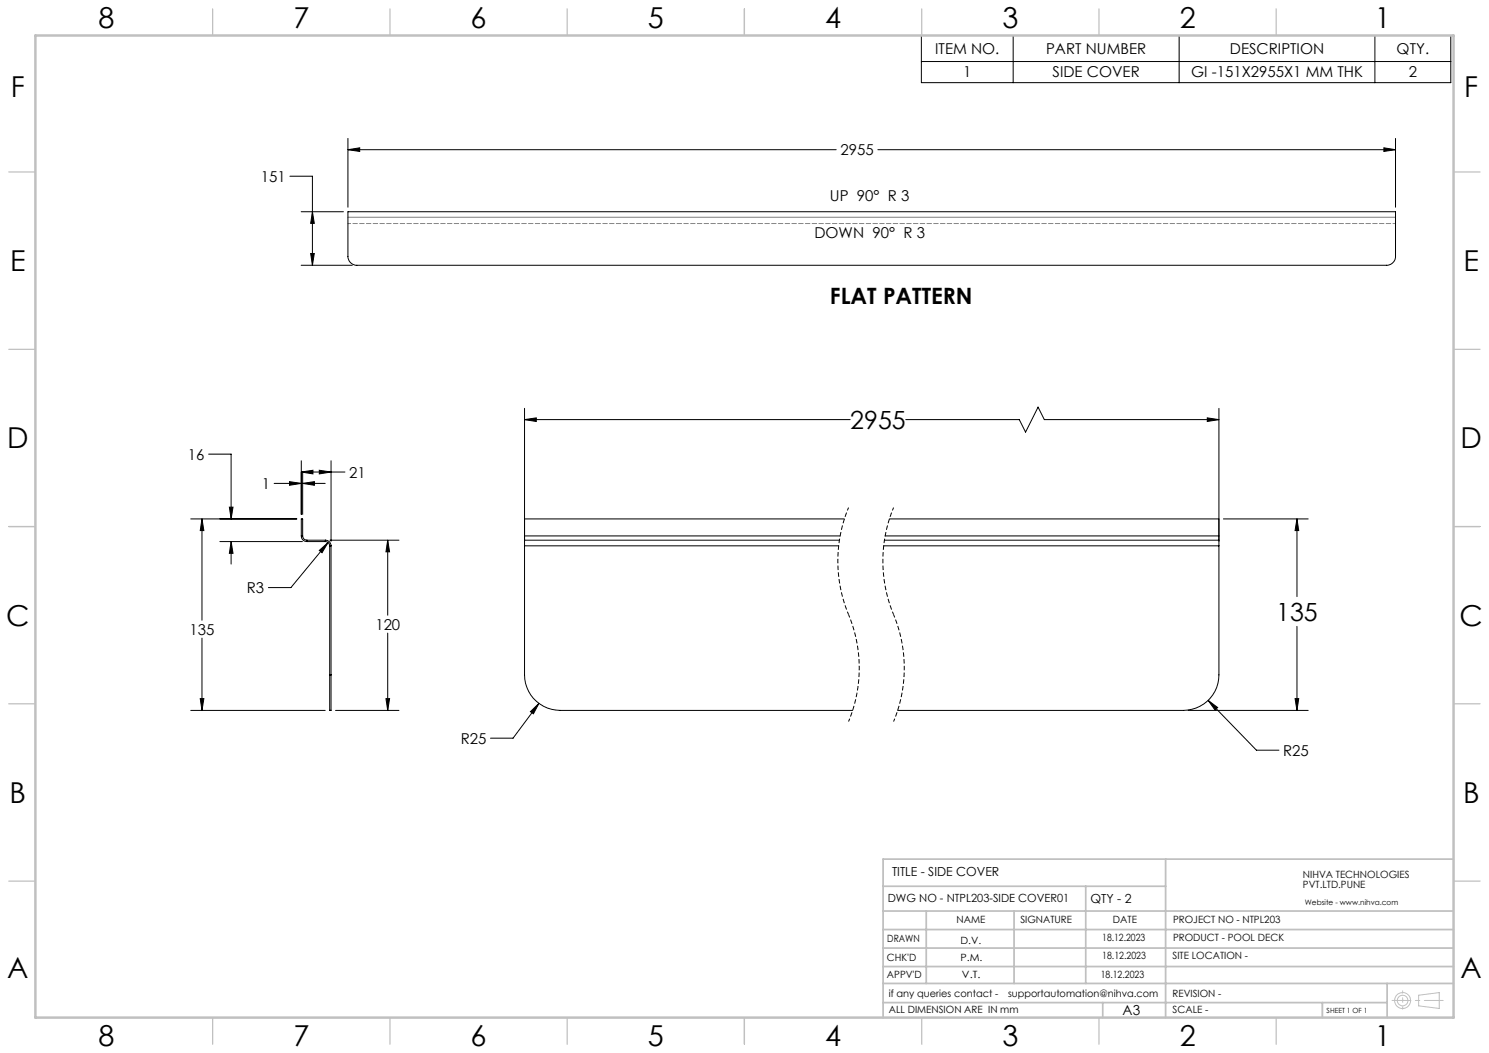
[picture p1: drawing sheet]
<svg xmlns="http://www.w3.org/2000/svg" width="420mm" height="297mm" viewBox="0 0 420 297" stroke-linecap="round" stroke-linejoin="round" font-family="sans-serif">
<path d="M239.3 143.2a39.2 39.2 0 0 0 0 30.1M252 143.2a39.2 39.2 0 0 0 0 30.1M239.3 173.3a39.2 39.2 0 0 1 0 30.2M252 173.3a39.2 39.2 0 0 1 0 30.2" fill="none" stroke="#000" stroke-width=".28" stroke-dasharray="1.3 .6" stroke-dashoffset=".4" stroke-linecap="butt"/>
<g fill="none" stroke="#c0c0c0" stroke-width=".28">
<path d="M400.2 280.7l5.8-.7v4.4l-5.8-.7z"/>
<circle cx="395.6" cy="282.2" r="2.26"/>
<circle cx="395.6" cy="282.2" r="1.49"/>
</g>
<g fill="none" stroke="#000" stroke-width=".28">
<path d="M259.9 10h149.3v13.3h-149.3zM259.9 17.4h149.3M285.8 10v13.3M332.6 10v13.3M387.8 10v13.3M98.1 39v19.5M393.6 39v19.5M81.8 49.7h6.3v25.1M84.9 59.7h12M88.1 59.7l.6 3.3h-1.1zM98.1 42.2l3.4-.5v1zM98.1 42.2h137.8"/>
<path d="M98.1 59.7h295.5v12.6a2.52 2.52 0 0 1-2.5 2.5h-290.5a2.52 2.52 0 0 1-2.5-2.5zM247.6 42.2h146M390.3 41.7l3.3 .5-3.3 .5zM84.9 74.8h14.5M87.6 71.5h1.1l-.6 3.3zM148 118.4l3.3-.5v1zM148 115.2v37.5M148 118.4h91.8M255.5 118.4h32l1.8 3.5 3.5-7.1 1.8 3.6h49.2M340.5 117.9l3.3 .5-3.3 .5zM343.8 115.2v37.5M58.8 128.1h6.4v18.3"/>
<path d="M77.3 136.3h7.7M81.7 135.9l3.3 .4-3.3 .6zM85 133.1l3.3-.5v1.1zM85 130v15.1M85 133.1h12.3M85.4 136.3l3.3-.4v1zM85.4 133.2v11.9M85.4 136.3h6.3M90.1 132.6l3.3 .5-3.3 .6zM93.4 130v22.7M53.8 146.4h29.9M57 146.4l.5 3.2h-1z"/>
<path d="M57 146.4v28.5M62 152.7h23.3M64.7 143h1l-.5 3.4zM65.2 152.7l.5 3.4h-1zM65.2 152.7v6.4M85 151.2a1.57 1.57 0 0 0 1.6 1.5M85 151.2v-4.8h.4v4.8M85 151.2h.4M85.4 151.2a1.2 1.2 0 0 0 1.2 1.2M86.6 152.7h5.2M86.6 152.4h5.2M86.6 152.4v.3"/>
<path d="M90.1 155.3l2.4-2.3-1.7 2.9zM91.8 152.7a1.2 1.2 0 0 1 1.2 1.2M91.8 152.4a1.57 1.57 0 0 1 1.6 1.5M91.8 152.4v.3M92.5 153l-10.4 12.7h-6.4M93 153.9h.4M93 153.9v36.5M93.1 152.4h19.4M93.4 153.9v36.5M109.4 152.4l.5 3.2h-1zM109.4 152.4v21.1M148 152.4v1.5"/>
<path d="M148 153.9v36.5a10 10 0 0 0 10 10h82.5M148 146.4h90.2M148 152.4h88.7M148 153.9h88.5M237 151.2h-89v1.2M249.2 153.9h94.6M249.4 152.4h94.4M249.7 151.2h94.1v1.2M250.9 146.4h92.9M343.8 152.4v1.5M343.8 153.9v36.5a10 10 0 0 1-10 10h-80.6M345.1 146.4h23.9"/>
<path d="M365.8 146.4l.5 3.2h-1zM365.8 146.4v21.9M57 180v20.4M109.4 178.6v21.8M365.8 176.7v23.7M56.5 197.1h1l-.5 3.3zM93 190.4v10h.4v-10M93 190.4h.4M108.9 197.1h1l-.5 3.3zM152 198.4l-7.3 9.8h-6.3M340.8 197.6l2.7 2-.8 .7zM340.8 197.6l13.6 14h6.4"/>
<path d="M365.3 197.1h1l-.5 3.3zM53.8 200.4h37.9M94.7 200.4h17.8M149.6 200.7l2.4-2.3-1.5 2.9zM335.1 200.4h33.9"/>
</g>
<path d="M98.1 61.3h295.5" fill="none" stroke="#808080" stroke-width=".28"/>
<path d="M98.2 63.1h295.5" fill="none" stroke="#808080" stroke-width=".28" stroke-dasharray="1.3 .6" stroke-dashoffset=".5"/>
<path d="M392.7 282.2h14.4" fill="none" stroke="#c0c0c0" stroke-width=".28" stroke-dasharray="15.2 1.3 1.3 1.3" stroke-dashoffset="9.9"/>
<path d="M395.7 279.5v5.1" fill="none" stroke="#c0c0c0" stroke-width=".28" stroke-dasharray="15.2 1.3 1.3 1.3" stroke-dashoffset="14.6"/>
<g fill="none" stroke="#c0c0c0" stroke-width=".35">
<path d="M60 2.5v7.5M110 2.5v7.5M160 2.5v7.5M210 2.5v7.5M260 2.5v7.5M310 2.5v7.5M360 2.5v7.5M2.5 48.5h7.5M410 48.5h7.5M2.5 98.5h7.5M410 98.5h7.5M2.5 148.5h7.5"/>
<path d="M410 148.5h7.5M2.5 198.5h7.5M410 198.5h7.5M2.5 248.5h7.5M410 248.5h7.5M60 287v7.5M110 287v7.5M160 287v7.5M210 287v7.5M260 287v7.5M310 287v7.5M360 287v7.5"/>
</g>
<g fill="none" stroke="#c0c0c0" stroke-width=".5">
<path d="M249.1 257h160.9M249.1 250h79.7M261.3 257v20.4M286 257v20.4M306.2 250v27.4M328.8 242.3v44.7M410 242.3h-160.9v44.7M249.1 272.6h160.9M249.1 267.4h160.9M249.1 262.2h160.9M249.1 277.4h160.9M391.3 277.4v9.6"/>
<path d="M249.1 282.8h142.2M311 282.8v4.2M373 282.8v4.2"/>
</g>
<path d="M10 10h400v277h-400z" fill="none" stroke="#c0c0c0" stroke-width=".7"/>
<g fill="#000">
<path d="M148 118.4l3.3-.5v1zM340.5 117.9l3.3 .5-3.3 .5zM365.8 146.4l.5 3.2h-1zM365.3 197.1h1l-.5 3.3z"/>
<path d="M90.1 132.6l3.3 .5-3.3 .6zM85 133.1l3.3-.5v1.1zM64.7 143h1l-.5 3.4zM65.2 152.7l.5 3.4h-1zM109.4 152.4l.5 3.2h-1zM108.9 197.1h1l-.5 3.3zM57 146.4l.5 3.2h-1zM56.5 197.1h1l-.5 3.3zM90.1 155.3l.7 .6 1.7-2.9zM81.7 135.9l3.3 .4-3.3 .6zM85.4 136.3l3.3-.4v1zM149.6 200.7l.9 .6 1.5-2.9zM340.8 197.6l1.9 2.7 .8-.7zM98.1 42.2l3.4-.5v1zM390.3 41.7l3.3 .5-3.3 .5zM88.1 59.7l.6 3.3h-1.1zM87.6 71.5h1.1l-.6 3.3z"/>
</g>
<g font-size="8.1">
<text x="27.8" y="8">8</text>
<text x="82.8" y="8">7</text>
<text x="132.8" y="8">6</text>
<text x="182.8" y="8">5</text>
<text x="232.8" y="8">4</text>
<text x="282.8" y="8">3</text>
<text x="332.8" y="8">2</text>
<text x="387.8" y="8">1</text>
<text x="3" y="27.2">F</text>
<text x="413" y="27.2">F</text>
<text x="2.8" y="76.5">E</text>
<text x="412.8" y="76.5">E</text>
<text x="2" y="126.5">D</text>
<text x="412" y="126.5">D</text>
<text x="1.7" y="176.5">C</text>
<text x="411.7" y="176.5">C</text>
<text x="2.7" y="226.5">B</text>
<text x="412.7" y="226.5">B</text>
<text x="2" y="275.7">A</text>
<text x="412" y="275.7">A</text>
<text x="27.8" y="295">8</text>
<text x="82.8" y="295">7</text>
<text x="132.8" y="295">6</text>
<text x="182.8" y="295">5</text>
<text x="232.8" y="295">4</text>
<text x="282.8" y="295">3</text>
<text x="332.8" y="295">2</text>
<text x="387.8" y="295">1</text>
</g>
<g font-size="7.1">
<text x="239.8" y="121">2955</text>
<text x="360" y="175.1">135</text>
</g>
<text font-size="6.3" x="234.1" y="85.7">FLAT PATTERN</text>
<g font-size="4.2">
<text x="263.8" y="15.2">ITEM NO.</text>
<text x="295.1" y="15.2">PART NUMBER</text>
<text x="346.9" y="15.2">DESCRIPTION</text>
<text x="394" y="15.2">QTY.</text>
<text x="271.7" y="21.8">1</text>
<text x="296.9" y="21.8">SIDE COVER</text>
<text x="336" y="21.8">GI -151X2955X1 MM THK</text>
<text x="397.4" y="21.8">2</text>
<text x="237.1" y="43.8">2955</text>
<text x="73.6" y="51.3">151</text>
<text x="234.1" y="56.8">UP 90° R 3</text>
<text x="229.7" y="67.1">DOWN 90° R 3</text>
<text x="53" y="129.7">16</text>
<text x="73.8" y="137.9">1</text>
<text x="98.5" y="134.7">21</text>
<text x="69.6" y="167.3">R3</text>
<text x="53.5" y="179.1">135</text>
<text x="105.9" y="177.6">120</text>
<text x="130" y="209.8">R25</text>
<text x="362" y="213.2">R25</text>
</g>
<text font-size="3.9" x="316.7" y="286.4">A3</text>
<g font-size="3.5">
<text x="251.6" y="247.2">TITLE - SIDE COVER</text>
<text x="307.6" y="254.8">QTY - 2</text>
</g>
<text font-size="3.2" x="250.4" y="254.5">DWG NO - NTPL203-SIDE COVER01</text>
<g font-size="2.8">
<text x="367.5" y="247.7">NIHVA TECHNOLOGIES</text>
<text x="367.5" y="250.5">PVT.LTD.PUNE</text>
<text x="269.8" y="260.4">NAME</text>
<text x="287.8" y="260.4">SIGNATURE</text>
<text x="313.9" y="260.5">DATE</text>
<text x="330.9" y="260.5">PROJECT NO - NTPL203</text>
<text x="250.3" y="265.7">DRAWN</text>
<text x="270.9" y="266.1">D.V.</text>
<text x="310.9" y="265.5">18.12.2023</text>
<text x="330.9" y="265.5">PRODUCT - POOL DECK</text>
<text x="250.2" y="271.1">CHK'D</text>
<text x="250.2" y="275.8">APPV'D</text>
<text x="270.9" y="271.1">P.M.</text>
<text x="271.3" y="275.8">V.T.</text>
<text x="310.5" y="275.8">18.12.2023</text>
<text x="310.9" y="270.6">18.12.2023</text>
<text x="330.7" y="270.6">SITE LOCATION -</text>
<text x="250.7" y="281.1">if any queries contact -</text>
<text x="284.3" y="281.1">supportautomation@nihva.com</text>
<text x="330.7" y="281.1">REVISION -</text>
<text x="250.7" y="285.6">ALL DIMENSION ARE IN mm</text>
<text x="330.7" y="285.6">SCALE -</text>
</g>
<text font-size="2.1" x="368.1" y="255.1">Website - www.nihva.com</text>
<text font-size="2" x="374.2" y="285.6">SHEET 1 OF 1</text>
</svg>
